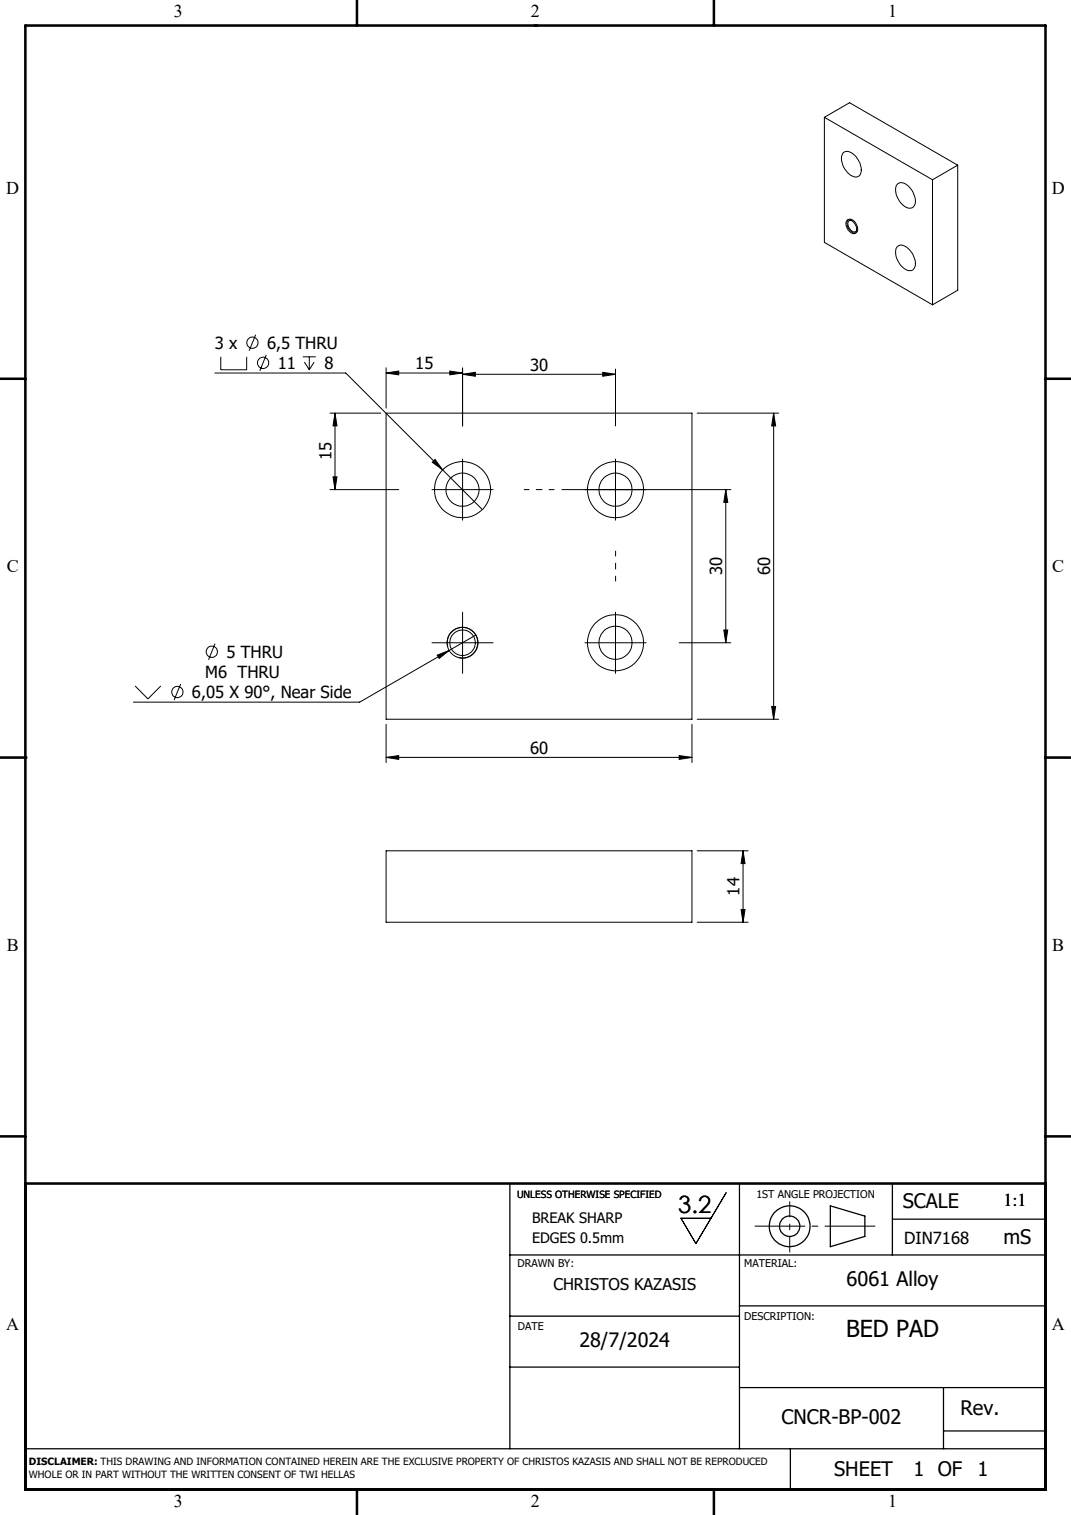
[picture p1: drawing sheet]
<svg xmlns="http://www.w3.org/2000/svg" width="210mm" height="297mm" viewBox="0 0 210 297" stroke-linecap="round" stroke-linejoin="round" font-family="sans-serif">
<g fill="none" stroke="#000" stroke-width=".2">
<path d="M161.6 23l21.2 12.2M161.6 23v24.5l21.2 12.3M161.6 23l5-2.9 21.2 12.3M165.3 29.9a1.59 1.59 0 0 1 2.2 .5 3.7 3.7 0 0 1 1.1 3.9 1.35 1.35 0 0 1-2.1-.2 3.7 3.7 0 0 1-1.3-4zM176 36.1a1.8 1.8 0 0 1 2.5 .8 2.97 2.97 0 0 1 .6 3.6 1.5 1.5 0 0 1-2.1-.4 3.5 3.5 0 0 1-1.1-3.9zM182.8 35.2v24.6M187.8 32.4l-5 2.8M187.8 32.4v24.5l-5 2.9M166 43.3a.99 .99 0 0 1 1.5 .5l.2 .3a1.02 1.02 0 0 1-.3 1.7 2.04 2.04 0 0 1-1.4-2.5zM166.3 43.1a1.35 1.35 0 0 1 1.7 1.1l.1 .4a.78 .78 0 0 1-.3 1 .78 .78 0 0 1-1-.3 1.85 1.85 0 0 1-.5-2.2zM167 43.2a.61 .61 0 0 0-.7 .2 .61 .61 0 0 0 0 .8l.2 .5a.88 .88 0 0 0 1.4 .6l.1-.4M176 48.3a1.68 1.68 0 0 1 2.3 .7 3.4 3.4 0 0 1 .9 3.7 1.47 1.47 0 0 1-2.2-.4 3.5 3.5 0 0 1-1.1-3.8z"/>
<path d="M42.1 73.1h25.7l19 19M43.3 70v2.5h5.1v-2.5M50.1 65.6l-1.2 3.2M52.2 69.6l-1.3 3.1M59.4 70h2.5M59.7 71l.9 1.5M60.6 70v2.5M61.6 71l-1 1.5M75.7 73.1l2.5-.4v.8zM75.7 72.1v7.9M75.7 73.1h15M88.2 72.7l2.5 .4-2.5 .4z"/>
<path d="M90.7 73.4l2.5-.4v.8zM90.7 72.1v11.4M90.7 73.4h30M118.2 73l2.5 .4-2.5 .4zM120.7 72.4v11.1M64.7 81h10M64.7 96h13.5M65.3 93.5h.8l-.4 2.5zM65.7 81v15M65.7 81l.4 2.5h-.8zM75.7 81h60v60h-60zM84.7 96h12"/>
<path d="M85.3 90.1l1.5 2-2-1.5zM86.8 92.1l7.8 7.8M90.7 90v12M110.2 96h33.1M120.7 90v12M136.7 81h16M142.3 96v30M142.3 96l.4 2.5h-.8zM151.7 81l.4 2.5h-.8zM151.7 81v60M26.5 134.5l2.5 2.5 2.5-2.5M35.4 134.1l-1.3 3.1"/>
<path d="M42.2 126.2l-1.3 3.2M84.7 126h12M85.7 128.4l2.4-.9-2 1.6zM87.8 126.8a2.99 2.99 0 0 1 2.6-3.8 2.99 2.99 0 0 1 3.3 3.3 2.99 2.99 0 0 1-3.8 2.6M88.1 127.5l-17.6 10.2h-44.4M90.7 120v12M93.3 124.5l-5.2 3M114.7 126h12M120.7 120v12M133.2 126h10.1M141.9 123.5h.8l-.4 2.5zM151.3 138.5h.8l-.4 2.5z"/>
<path d="M75.7 148.5l2.5-.4v.8zM75.7 142v7.5M75.7 148.5h60M133.2 148.1l2.5 .4-2.5 .4zM135.7 142v7.5M136.7 141h16M75.7 166.8h60v14h-60zM136.7 166.8h10M145.3 178.3h.8l-.4 2.5zM145.7 166.8l.4 2.5h-.8zM145.7 166.8v14M136.7 180.8h10"/>
<path d="M142.4 233.8l-5.9 10-3-5h5.9"/>
<circle cx="49.5" cy="67.2" r="1.1"/>
<circle cx="51.6" cy="71.1" r="1.11"/>
<circle cx="90.7" cy="96" r="3.3"/>
<circle cx="90.7" cy="96" r="5.5"/>
<circle cx="120.7" cy="96" r="3.2"/>
<circle cx="120.7" cy="96" r="5.5"/>
<circle cx="34.8" cy="135.7" r="1.1"/>
<circle cx="41.5" cy="127.8" r="1.11"/>
<circle cx="90.7" cy="126" r="3"/>
<circle cx="90.7" cy="126" r="2.5"/>
<circle cx="120.7" cy="126" r="3.2"/>
<circle cx="120.7" cy="126" r="5.5"/>
</g>
<g fill="none" stroke="#000" stroke-width=".25">
<path d="M100 232v52M145 232v52M162.8 236.4l6.8 2v4l-6.8 2zM175 232v14M175 239h30M100 246h105M100 258h45M145 256h60M100 268h45M145 272h60M185 272v12M5 284h200"/>
<path d="M155 284v8M185 280.5h20"/>
<circle cx="154.8" cy="240.4" r="4"/>
<circle cx="154.8" cy="240.4" r="2"/>
</g>
<path d="M148 240.4h23.6" fill="none" stroke="#000" stroke-width=".2" stroke-dasharray="15.2 1.3 1.3 1.3" stroke-dashoffset="5.3" stroke-linecap="butt"/>
<path d="M154.9 235.5v10" fill="none" stroke="#000" stroke-width=".2" stroke-dasharray="15.2 1.3 1.3 1.3" stroke-dashoffset="12.1" stroke-linecap="butt"/>
<path d="M102.7 96h6M120.7 114v-6" fill="none" stroke="#000" stroke-width=".2" stroke-dasharray="15.2 1.3 1.3 1.3" stroke-dashoffset="14.1" stroke-linecap="butt"/>
<g fill="none" stroke="#000" stroke-width=".5">
<path d="M5 5h200v287h-200zM70 0v5M105 5h.1M140 0v5M0 74.3h5M205 74.3h5M0 148.5h5M5 148.5h.1M205 148.5h5M0 222.8h5M5 232h200M205 222.8h5"/>
<path d="M70 292v5M105 292h.1M140 292v5M190 292h.1"/>
</g>
<g fill="#000">
<path d="M90.7 73.4l2.5-.4v.8zM118.2 73l2.5 .4-2.5 .4zM85.3 90.1l-.5 .5 2 1.5zM85.7 128.4l.4 .7 2-1.6zM75.7 148.5l2.5-.4v.8zM133.2 148.1l2.5 .4-2.5 .4zM75.7 73.1l2.5-.4v.8zM88.2 72.7l2.5 .4-2.5 .4z"/>
<path d="M142.3 96l.4 2.5h-.8zM141.9 123.5h.8l-.4 2.5zM65.7 81l.4 2.5h-.8zM65.3 93.5h.8l-.4 2.5z"/>
<path d="M151.3 138.5h.8l-.4 2.5zM151.7 81l.4 2.5h-.8z"/>
<path d="M145.3 178.3h.8l-.4 2.5zM145.7 166.8l.4 2.5h-.8z"/>
</g>
<text font-size="4.7" x="133" y="237.8">3.2</text>
<text font-size="4.6" x="165.9" y="262">BED PAD</text>
<g font-size="3.9">
<text x="177" y="236.9">SCALE</text>
<text x="196.7" y="243.9">mS</text>
<text x="166" y="252.2">6061 Alloy</text>
<text x="113.6" y="264.1">28/7/2024</text>
<text x="153.2" y="279.2">CNCR-BP-002</text>
<text x="188.3" y="277.3">Rev.</text>
<text x="163.6" y="289.3">SHEET</text>
<text x="179.1" y="289.3">1 OF</text>
<text x="191.7" y="289.3">1</text>
</g>
<g font-size="3.5">
<text x="34.1" y="3.4">3</text>
<text x="104.1" y="3.4">2</text>
<text x="174.1" y="3.4">1</text>
<text x="1.2" y="38">D</text>
<text x="206.2" y="38">D</text>
<text x="1.3" y="112.2">C</text>
<text x="206.3" y="112.2">C</text>
<text x="1.3" y="186.5">B</text>
<text x="206.3" y="186.5">B</text>
<text x="196.7" y="236.4">1:1</text>
<text x="1.2" y="260.7">A</text>
<text x="206.2" y="260.7">A</text>
<text x="34.1" y="295.4">3</text>
<text x="104.1" y="295.4">2</text>
<text x="174.1" y="295.4">1</text>
</g>
<g font-size="3.3">
<text x="42.1" y="68.4">3 x</text>
<text x="52.4" y="68.4">6,5 THRU</text>
<text x="54.5" y="72.4">11</text>
<text x="63.6" y="72.4">8</text>
<text x="81.4" y="72.4">15</text>
<text x="103.9" y="72.6">30</text>
<text x="65" y="90.3" transform="rotate(-90 65 90.3)">15</text>
<text x="141.6" y="112.8" transform="rotate(-90 141.6 112.8)">30</text>
<text x="151" y="112.8" transform="rotate(-90 151 112.8)">60</text>
<text x="44.4" y="129">5 THRU</text>
<text x="37.6" y="136.9">6,05 X 90°, Near Side</text>
<text x="40.2" y="133">M6 THRU</text>
<text x="103.9" y="147.8">60</text>
<text x="145" y="175.6" transform="rotate(-90 145 175.6)">14</text>
<text x="177.3" y="243.9">DIN7168</text>
</g>
<text font-size="3.2" x="108.5" y="252.9">CHRISTOS KAZASIS</text>
<g font-size="2.8">
<text x="104.3" y="239.9">BREAK SHARP</text>
<text x="104.3" y="243.7">EDGES 0.5mm</text>
</g>
<g font-size="2.1">
<text x="148.3" y="234.9">1ST ANGLE PROJECTION</text>
<text x="101.5" y="248.3">DRAWN BY:</text>
<text x="145.9" y="248.3">MATERIAL:</text>
<text x="101.5" y="260.7">DATE</text>
<text x="145.9" y="258.7">DESCRIPTION:</text>
</g>
<g font-size="2">
<text x="101.4" y="234.9">UNLESS OTHERWISE SPECIFIED</text>
<text x="5.7" y="287.3">DISCLAIMER: THIS DRAWING AND INFORMATION CONTAINED HEREIN ARE THE EXCLUSIVE PROPERTY OF CHRISTOS KAZASIS AND SHALL NOT BE REPRODUCED</text>
<text x="5.7" y="289.8">WHOLE OR IN PART WITHOUT THE WRITTEN CONSENT OF TWI HELLAS</text>
</g>
</svg>
